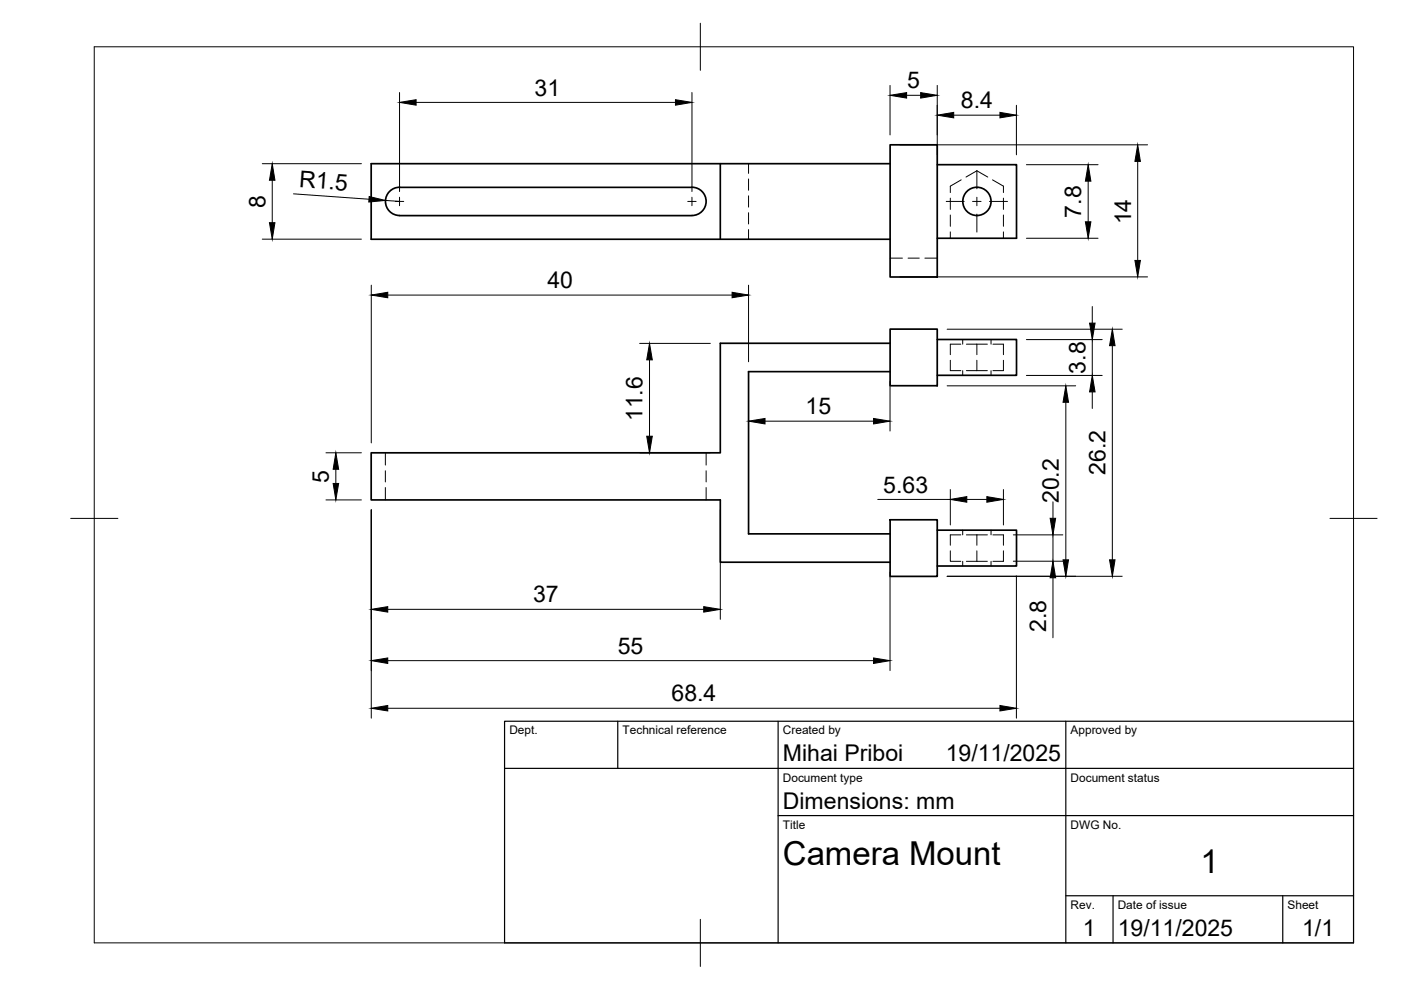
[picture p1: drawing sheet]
<svg xmlns="http://www.w3.org/2000/svg" width="297mm" height="210mm" viewBox="0 0 297 210" stroke-linecap="round" stroke-linejoin="round" font-family="sans-serif">
<!-- layer: Visible -->
<g fill="none" stroke="#000" stroke-width=".36">
<path d="M152.7 34.7v16M188.7 34.7h-110v16h110M188.7 30.7h10v28h-10zM198.7 34.9h16.8v15.6h-16.8M82.4 40.8a2.99 2.99 0 0 1 2.3-1.1h62a3 3 0 0 1 3 3 3 3 0 0 1-3 3h-62a2.99 2.99 0 0 1-2.7-1.7 2.99 2.99 0 0 1 .4-3.2zM188.7 69.8h10v12h-10zM188.7 72.8h-36v23.2h-74v10h74v13.2h36M188.7 78.8h-30v34.4h30M198.7 72h16.8v7.6h-16.8M188.7 110.2h10v12h-10zM198.7 112.4h16.8v7.6h-16.8"/>
<circle cx="207.1" cy="42.7" r="3"/>
</g>
<!-- layer: Hidden -->
<g fill="none" stroke="#000" stroke-width=".21">
<path d="M158.7 34.7v2.1M158.7 37.9v2.4M203.8 38.1l-2.3 1.4v1.3M204.8 37.5l2.3-1.3 2.3 1.3M210.4 38.1l2.3 1.4v1.3M158.7 41.5v2.4M158.7 45.1v2.4M158.7 48.7v2M188.7 54.7h2.6M192.5 54.7h2.4M196.1 54.7h2.6M201.5 42v2.4"/>
<path d="M201.5 45.6v2.4M201.5 49.2v1.3M212.7 42v2.4M212.7 45.6v2.4M212.7 49.2v1.3M201.5 76.4v2.2h2.2M203.7 73h-2.2v2.2M204.1 72v1M204.1 78.6v1M204.9 78.6h4.4M204.9 73h4.4M207.1 73v2.2"/>
<path d="M207.1 76.4v2.2M210.1 72v1M210.1 78.6v1M210.5 73h2.2v2.2M212.7 76.4v2.2h-2.2M81.7 96v2.6M81.7 99.8v2.4M149.7 96v2.6M149.7 99.8v2.4M81.7 103.4v2.6M149.7 103.4v2.6M201.5 116.8v2.2h2.2"/>
<path d="M203.7 113.4h-2.2v2.2M204.1 112.4v1M204.1 119v1M204.9 113.4h4.4M204.9 119h4.4M207.1 113.4v2.2M207.1 116.8v2.2M210.1 112.4v1M210.1 119v1M210.5 113.4h2.2v2.2M212.7 116.8v2.2h-2.2"/>
</g>
<!-- layer: BORDER -->
<path d="M20 9.9h267v190h-267zM148.5 4.9v10M15 109.9h10M282 109.9h10M148.5 194.9v10" fill="none" stroke="#000" stroke-width=".21"/>
<!-- layer: TITLEBLOCK -->
<path d="M107 152.9h180v47h-180zM131 152.9v10M165 152.9v47M226 152.9v47M107 162.9h180M165 172.9h122M226 189.9h61M236 189.9v10M272 189.9v10" fill="none" stroke="#000" stroke-width=".25"/>
<!-- layer: FD_Dimensions -->
<g fill="none" stroke="#000" stroke-width=".21">
<path d="M84.7 19.6v21M146.7 19.6v21M188.7 18.1v10.5M198.7 18.1v14.7M55.6 34.7h21M57.7 38.2v9M88.2 21.7h55M190.8 30.7h52.5M192.2 20.2h3M202.2 24.4h9.8M215.5 22.3v10.5M217.6 34.9h15.2"/>
<path d="M230.7 38.4v8.6M241.2 34.2v21M55.6 50.7h21M62.2 41.1l16 1.1M81.7 42.5l3 .2M190.8 58.7h52.5M217.6 50.5h15.2M78.7 60.5v33.4M82.2 62.6h73M135.6 72.8h15M137.7 76.3v16.2M158.7 60.5v16.2"/>
<path d="M200.8 69.8h37.1M217.6 79.6h16.1M217.6 72h16.1M231.6 65v3.5M231.6 72v7.6M235.8 73.3v45.4M69.1 96h7.5M71.2 99.5v3M135.6 96h15M158.7 80.9v10.5M162.2 89.3h23M188.7 80.9v10.5"/>
<path d="M200.8 81.8h27.3M226 85.3v33.4M231.6 83.1v3.5M69.1 106h7.5M78.7 108.1v44.2M152.7 108.1v23.2M186.1 105.9h15.4M201.5 103.8v7.5M205 105.9h4.2M212.7 103.8v7.5M214.8 113.4h10.5M214.8 119h10.5"/>
<path d="M223.2 106.4v3.5M223.2 113.4v5.6M82.2 129.2h67M188.7 121.3v20.9M200.8 122.2h37.1M215.5 122.1v30.2M223.2 122.5v12.7M82.2 150.2h129.8M82.2 140.1h103"/>
</g>
<g fill="#000" stroke="#000" stroke-width=".21">
<path d="M188.7 20.2l3.5-.6v1.2zM195.2 19.6l3.5 .6-3.5 .6zM57.7 34.7l.6 3.5h-1.2zM84.7 21.7l3.5-.6v1.2zM143.2 21.1l3.5 .6-3.5 .6zM198.7 24.4l3.5-.6v1.2zM212 23.8l3.5 .6-3.5 .6zM230.7 34.9l.6 3.5h-1.2zM241.2 30.7l.6 3.5h-1.2zM57.1 47.2h1.2l-.6 3.5zM78.3 41.7l3.4 .8-3.5 .3zM230.1 47h1.2l-.6 3.5z"/>
<path d="M240.6 55.2h1.2l-.6 3.5zM78.7 62.6l3.5-.6v1.1zM137.7 72.8l.6 3.5h-1.2zM155.2 62l3.5 .6-3.5 .5zM231 68.5h1.2l-.6 3.5zM235.8 69.8l.6 3.5h-1.2zM71.2 96l.6 3.5h-1.2zM137.1 92.5h1.2l-.6 3.5zM158.7 89.3l3.5-.6v1.2zM185.2 88.7l3.5 .6-3.5 .6zM226 81.8l.5 3.5h-1.1zM231.6 79.6l.6 3.5h-1.2z"/>
<path d="M70.6 102.5h1.2l-.6 3.5zM201.5 105.9l3.5-.6v1.2zM209.2 105.3l3.5 .6-3.5 .6zM222.7 109.9h1.1l-.6 3.5zM225.4 118.7h1.1l-.5 3.5zM235.2 118.7h1.2l-.6 3.5zM78.7 129.2l3.5-.6v1.2zM78.7 140.1l3.5-.6v1.2zM149.2 128.6l3.5 .6-3.5 .6zM185.2 139.5l3.5 .6-3.5 .6zM223.2 119l.6 3.5h-1.1zM78.7 150.2l3.5-.6v1.1z"/>
<path d="M212 149.6l3.5 .6-3.5 .5z"/>
</g>
<!-- layer: Smart Centers -->
<path d="M207.1 36.2v3.8M83.8 42.7h1.8M84.7 41.8v1.8M145.8 42.7h1.8M146.7 41.8v1.8M200.6 42.7h3.8M206.2 42.7h1.8M207.1 41.8v1.8M207.1 45.4v3.8M209.8 42.7h3.8" fill="none" stroke="#000" stroke-width=".21"/>
<g font-size="7">
<text x="166" y="183.4">Camera Mount</text>
<text x="254.5" y="185.2">1</text>
</g>
<g font-size="4.9">
<text x="113.3" y="20.2">31</text>
<text x="192.3" y="18.7">5</text>
<text x="203.7" y="23">8.4</text>
<text x="63.4" y="39.7" transform="rotate(4 63.4 39.7)">R1.5</text>
<text x="56.3" y="44.1" transform="rotate(-90 56.3 44.1)">8</text>
<text x="229.3" y="46.1" transform="rotate(-90 229.3 46.1)">7.8</text>
<text x="239.8" y="47.6" transform="rotate(-90 239.8 47.6)">14</text>
<text x="116.1" y="61.1">40</text>
<text x="230.1" y="79.2" transform="rotate(-90 230.1 79.2)">3.8</text>
<text x="136.2" y="89.3" transform="rotate(-90 136.2 89.3)">11.6</text>
<text x="170.8" y="87.8">15</text>
<text x="234.4" y="100.7" transform="rotate(-90 234.4 100.7)">26.2</text>
<text x="69.7" y="102.4" transform="rotate(-90 69.7 102.4)">5</text>
<text x="187.3" y="104.4">5.63</text>
<text x="224.5" y="106.7" transform="rotate(-90 224.5 106.7)">20.2</text>
<text x="113" y="127.7">37</text>
<text x="221.8" y="134" transform="rotate(-90 221.8 134)">2.8</text>
<text x="131" y="138.6">55</text>
<text x="142.4" y="148.7">68.4</text>
<text x="166" y="161.4">Mihai Priboi</text>
<text x="200.5" y="161.4">19/11/2025</text>
<text x="166" y="171.4">Dimensions: mm</text>
<text x="229.6" y="198.6">1</text>
<text x="237" y="198.4">19/11/2025</text>
<text x="276.1" y="198.6">1/1</text>
</g>
<g font-size="2.5">
<text x="108" y="155.7">Dept.</text>
<text x="132" y="155.7">Technical reference</text>
<text x="166" y="155.7">Created by</text>
<text x="227" y="155.7">Approved by</text>
<text x="166" y="165.7">Document type</text>
<text x="227" y="165.7">Document status</text>
<text x="166" y="175.7">Title</text>
<text x="227" y="175.7">DWG No.</text>
<text x="227" y="192.7">Rev.</text>
<text x="237" y="192.7">Date of issue</text>
<text x="273" y="192.7">Sheet</text>
</g>
</svg>
